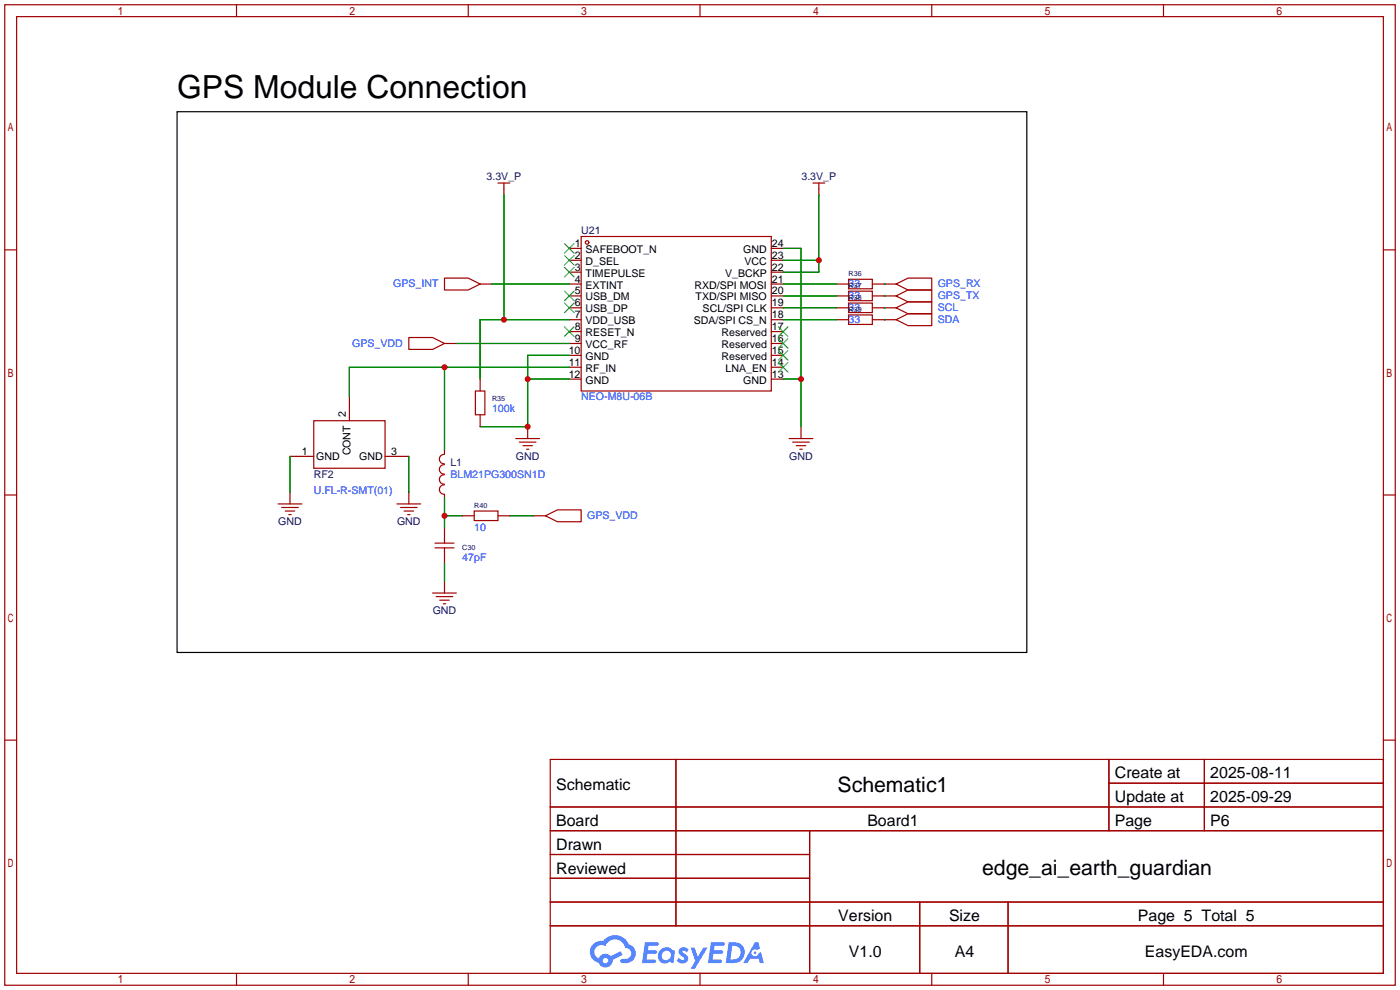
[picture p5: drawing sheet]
<svg xmlns="http://www.w3.org/2000/svg" width="299mm" height="212mm" viewBox="0 0 299 212" stroke-linecap="round" stroke-linejoin="round" font-family="sans-serif">
<g fill="none" stroke="#a10000" stroke-width=".25">
<path d="M1 1h297.2v209.6h-297.2zM3.6 3.6h292.1v204.4h-292.1zM50.5 1v2.6M100.1 1v2.6M149.6 1v2.6M199.1 1v2.6M248.7 1v2.6M1 53.4h2.6M295.7 53.4h2.5M1 105.8h2.6M295.7 105.8h2.5M1 158.2h2.6"/>
<path d="M295.7 158.2h2.5M117.6 162.3h178.1v45.7h-178.1zM117.6 172.5h178.1M117.6 177.5h178.1M144.5 162.3v35.6M173 177.5v30.5M237 162.3v15.2M237 167.4h58.7M257.4 162.3v15.2M117.6 182.6h55.4M117.6 192.8h178.1M117.6 187.7h55.4"/>
<path d="M117.6 197.9h178.1M196.6 192.8v15.2M215.4 192.8v15.2M50.5 208v2.6M100.1 208v2.6M149.6 208v2.6M199.1 208v2.6M248.7 208v2.6"/>
</g>
<g fill="#5487ff">
<path d="M145.3 202.7a1.3 1.3 0 0 1 1.9 .3l-.4 .6a.54 .54 0 0 0-.9-.2l.1 .2a1.34 1.34 0 0 1 .9 1.8 1.47 1.47 0 0 1-2.3-.1l.5-.6 .8 .5a.31 .31 0 0 0 .4-.3 .31 .31 0 0 0-.3-.4 1.12 1.12 0 0 1-.7-1.8z"/>
<path d="M147.6 202.5h.9l.6 2 1.2-2h.9l-2.7 4.6h-.9l1-1.7z"/>
<path d="M137.8 201.4h1.7a1.31 1.31 0 0 1 1.2 .2 .4 .4 0 0 1-.3 .5l-1.8 .1-.1 .9h1.6a.4 .4 0 0 1 .4 .4 .4 .4 0 0 1-.5 .4h-1.6l-.2 1.2h1.4a.46 .46 0 0 1 .5 0 .46 .46 0 0 1 .1 .5l-.4 .2h-2.6z"/>
<path d="M151.9 201.4h1.7a1.32 1.32 0 0 1 1.2 .2 .39 .39 0 0 1-.3 .5l-1.8 .1-.1 .9h1.6a.4 .4 0 0 1 .4 .4 .4 .4 0 0 1-.4 .4h-1.7l-.2 1.2h1.4a.46 .46 0 0 1 .5 0 .46 .46 0 0 1 .1 .5l-.4 .2h-2.6z"/>
<path d="M161.3 201.4h.8l.3 1.3-.6 .4a.75 .75 0 0 0-1.1 .3 .75 .75 0 0 0 .5 1 .75 .75 0 0 0 .9-.7l.5-.2 .6 2.3h-.8l-.3-.9h-1.8l-.5 .9h-1z"/>
<path d="M155.7 201.4l-.6 4.4h1.5a2.27 2.27 0 0 0 2.6-2.2 2.27 2.27 0 0 0-2.7-2.2zM156.5 202.1a1.5 1.5 0 0 1 1.8 1.6 1.5 1.5 0 0 1-1.9 1.4h-.3z"/>
<path d="M141.2 203a1.6 1.6 0 0 0-.3 2.3 1.6 1.6 0 0 0 2.3 .2l.7 .3 .3-2.4-.1-.3-.5-.1a1.58 1.58 0 0 0-2.4 0zM141.8 203.5a.98 .98 0 0 1 1.6 .4 .98 .98 0 0 1-1.1 1.3 .94 .94 0 0 1-.9-.7 .94 .94 0 0 1 .4-1z"/>
<path d="M126.8 201.8a2.37 2.37 0 0 0 1.1 4 1.54 1.54 0 0 0 1.8 1 1.54 1.54 0 0 0 1.2-1.6l2.2-1.1-.5-.8-2 1a1.57 1.57 0 0 0-2.7 .5 1.5 1.5 0 0 1-.7-2.1 1.5 1.5 0 0 1 2.2-.5 2.23 2.23 0 0 1 2.3-1.4 2.23 2.23 0 0 1 2 1.8 1.16 1.16 0 0 1 1.2 1.1 1.16 1.16 0 0 1-1.1 1.2h-.7a.47 .47 0 0 0-.5 .4 .47 .47 0 0 0 .4 .5 2.17 2.17 0 0 0 2.5-.9 2.17 2.17 0 0 0-.3-2.7l-.8-.4a3.2 3.2 0 0 0-5.5-.7l-1.1 .1zM128.8 205.3a.6 .6 0 0 1 1.2 0 .6 .6 0 0 1-1.2 0z"/>
<circle cx="161.4" cy="203.6" r=".28"/>
</g>
<g fill="none" stroke="#a10000" stroke-width=".25">
<path d="M106.4 39.1h2.6M107.7 39.1v2.6M173.7 39.1h2.6M175 39.1v2.6M95 59.4h5.1l2.5 1.3-2.5 1.3h-5.1zM121.7 53.1h2.5M121.7 55.6h2.5M121.7 58.2h2.5M124.2 50.5h40.6v33.1h-40.6zM164.8 53.1h2.6M164.8 55.6h2.6M164.8 58.2h2.6"/>
<path d="M181.4 59.7h5v2h-5zM87.4 72.1h5.1l2.5 1.3-2.5 1.3h-5.1zM95 73.4h2.5M102.6 60.7h2.6M121.7 60.7h2.5M121.7 63.2h2.5M121.7 65.8h2.5M121.7 68.3h2.5M121.7 70.9h2.5M121.7 73.4h2.5M121.7 75.9h2.5M121.7 78.5h2.5"/>
<path d="M164.8 60.7h2.6M164.8 63.2h2.6M164.8 65.8h2.6M164.8 68.3h2.6M164.8 70.9h2.6M164.8 73.4h2.6M164.8 75.9h2.6M164.8 78.5h2.6M178.8 60.7h2.6M178.8 63.2h2.6M178.8 65.8h2.6M178.8 68.3h2.6"/>
<path d="M181.4 62.2h5v2.1h-5zM181.4 64.8h5v2h-5zM181.4 67.3h5v2h-5zM186.4 60.7h5.1M186.4 63.2h5.1M186.4 65.8h5.1M186.4 68.3h5.1M191.5 65.8l2.6-1.3h5v2.6h-5zM191.5 68.3l2.6-1.2h5v2.5h-5zM191.5 60.7l2.6-1.3h5v2.6h-5zM191.5 63.2l2.6-1.2h5v2.5h-5zM62 97.5h5.1"/>
<path d="M67.1 89.9h15.2v10.2h-15.2zM74.7 84.8v5.1M82.3 97.5h5.1M95 99.3a1.01 1.01 0 0 0-1.1 1 1.01 1.01 0 0 0 1.1 1M95 97.1a1.01 1.01 0 0 0-1.1 1 1.01 1.01 0 0 0 1.1 1M95 96.3v.7M101.6 83.6h2v5h-2zM102.6 81v2.6M102.6 88.6v2.6M110.2 93.7h5.1M111 94.5h3.6M111.8 95.2h2"/>
<path d="M112.5 96h.5M112.8 91.2v2.5M121.7 81h2.5M164.8 81h2.6M168.7 93.7h5M169.4 94.5h3.6M170.2 95.2h2M170.9 96h.5M171.2 91.2v2.5M59.4 107.7h5.1M60.2 108.5h3.6M61 109.2h2"/>
<path d="M61.7 110h.5M62 105.2v2.5M84.8 107.7h5.1M85.6 108.5h3.6M86.4 109.2h2M87.1 110h.5M87.4 105.2v2.5M93 117.1h4M93 116.1h4M95 101.5a1.01 1.01 0 0 0-1.1 1 1.01 1.01 0 0 0 1.1 1M95 103.6a1.01 1.01 0 0 0-1.1 1 1.01 1.01 0 0 0 1.1 1M95 105.7v.7"/>
<path d="M95 112.8v3.3M95 117.1v3.3M98.8 110.2h2.5M101.3 109.2h5.1v2.1h-5.1zM106.4 110.2h2.6M114 110.2h2.6M116.6 110.2l2.5-1.2h5.1v2.5h-5.1zM92.5 126.7h5M93.2 127.5h3.6M94 128.3h2M94.7 129h.5M95 124.2v2.5"/>
<circle cx="125.5" cy="51.8" r=".38"/>
</g>
<g fill="none" stroke="#3c3" stroke-width=".25">
<path d="M120.6 52.1l2.1 2M120.6 54.6l2.1 2M120.6 57.2l2.1 2M122.7 52.1l-2.1 2M122.7 54.6l-2.1 2M122.7 57.2l-2.1 2M120.6 62.2l2.1 2.1M120.6 64.8l2.1 2M120.6 69.8l2.1 2.1M122.7 62.2l-2.1 2.1M122.7 64.8l-2.1 2M122.7 69.8l-2.1 2.1"/>
<path d="M166.4 77.5l2 2M166.4 74.9l2 2.1M166.4 72.4l2 2M166.4 69.8l2 2.1M168.4 77.5l-2 2M168.4 74.9l-2 2.1M168.4 72.4l-2 2M168.4 69.8l-2 2.1"/>
</g>
<g fill="none" stroke="#008700" stroke-width=".25">
<path d="M107.7 41.7v26.6M167.4 53.1h3.8v38.1M167.4 55.6h7.6M175 41.7v16.5h-7.6M95 78.5v17.8M97.5 73.4h24.2M105.2 60.7h16.5M121.7 75.9h-8.9v15.3h-10.2M121.7 78.5h-47v6.3M121.7 68.3h-19.1v12.7M167.4 68.3h11.4M167.4 60.7h11.4"/>
<path d="M167.4 63.2h11.4M167.4 65.8h11.4M189 60.7h.1M189 63.2h.1M189 65.8h.1M189 68.3h.1M62 97.5v7.7M87.4 97.5v7.7M112.8 81h8.9M167.4 81h3.8M95 106.4v6.4M95 110.2h3.8"/>
<path d="M109 110.2h5M95 120.4v3.8"/>
</g>
<path d="M37.8 23.9h181.7v115.5h-181.7z" fill="none" stroke="#000" stroke-width=".25"/>
<g fill="#c00">
<circle cx="171.2" cy="81" r=".63"/>
<circle cx="112.8" cy="81" r=".63"/>
<circle cx="112.8" cy="91.2" r=".63"/>
<circle cx="175" cy="55.6" r=".63"/>
<circle cx="95" cy="78.5" r=".63"/>
<circle cx="107.7" cy="68.3" r=".63"/>
<circle cx="95" cy="110.2" r=".63"/>
</g>
<text font-size="6.8" x="37.8" y="21">GPS Module Connection</text>
<g font-size="4.5">
<text x="179" y="169.2">Schematic1</text>
<text x="209.9" y="187">edge_ai_earth_guardian</text>
</g>
<g font-size="3.4">
<text x="238.3" y="166.4">Create at</text>
<text x="258.7" y="166.4">2025-08-11</text>
<text x="118.9" y="168.9">Schematic</text>
<text x="238.3" y="171.4">Update at</text>
<text x="258.7" y="171.4">2025-09-29</text>
<text x="118.9" y="176.5">Board</text>
<text x="185.4" y="176.5">Board1</text>
<text x="238.3" y="176.5">Page</text>
<text x="258.7" y="176.5">P6</text>
<text x="118.9" y="181.6">Drawn</text>
<text x="118.9" y="186.7">Reviewed</text>
<text x="179.2" y="196.8">Version</text>
<text x="202.8" y="196.8">Size</text>
<text x="243.2" y="196.8">Page 5 Total 5</text>
<text x="181.4" y="204.5">V1.0</text>
<text x="204.1" y="204.5">A4</text>
<text x="244.7" y="204.5">EasyEDA.com</text>
</g>
<g font-size="2.3" fill="#000080">
<text x="104" y="38.6">3.3V_P</text>
<text x="171.3" y="38.6">3.3V_P</text>
<text x="124.2" y="50">U21</text>
<text x="96.3" y="99.5">L1</text>
<text x="110.3" y="98.3">GND</text>
<text x="168.7" y="98.3">GND</text>
<text x="67.1" y="102.1">RF2</text>
<text x="59.5" y="112.2">GND</text>
<text x="84.9" y="112.2">GND</text>
<text x="92.5" y="131.3">GND</text>
</g>
<g font-size="2.3">
<text x="122.8" y="52.8">1</text>
<text x="165" y="52.8">24</text>
<text x="122.8" y="55.3">2</text>
<text x="122.8" y="57.9">3</text>
<text x="125.1" y="54">SAFEBOOT_N</text>
<text x="125.1" y="56.6">D_SEL</text>
<text x="125.1" y="59.1">TIMEPULSE</text>
<text x="155" y="59.1">V_BCKP</text>
<text x="158.9" y="54">GND</text>
<text x="159.1" y="56.6">VCC</text>
<text x="165" y="57.9">22</text>
<text x="165" y="55.3">23</text>
<text x="122.8" y="60.4">4</text>
<text x="122.8" y="62.9">5</text>
<text x="122.8" y="65.5">6</text>
<text x="125.1" y="61.7">EXTINT</text>
<text x="125.1" y="64.2">USB_DM</text>
<text x="148.4" y="61.7">RXD/SPI MOSI</text>
<text x="148.7" y="64.2">TXD/SPI MISO</text>
<text x="165" y="65.5">19</text>
<text x="165" y="62.9">20</text>
<text x="165" y="60.4">21</text>
<text x="122.8" y="68">7</text>
<text x="122.8" y="70.6">8</text>
<text x="125.1" y="66.7">USB_DP</text>
<text x="125.1" y="69.3">VDD_USB</text>
<text x="125.1" y="71.8">RESET_N</text>
<text x="148.3" y="69.3">SDA/SPI CS_N</text>
<text x="150.2" y="66.7">SCL/SPI CLK</text>
<text x="154.2" y="71.8">Reserved</text>
<text x="165" y="70.6">17</text>
<text x="165" y="68">18</text>
<text x="121.6" y="75.6">10</text>
<text x="122.8" y="73.1">9</text>
<text x="125.1" y="74.4">VCC_RF</text>
<text x="125.1" y="76.9">GND</text>
<text x="154.2" y="76.9">Reserved</text>
<text x="154.2" y="74.4">Reserved</text>
<text x="165" y="75.6">15</text>
<text x="165" y="73.1">16</text>
<text x="121.6" y="78.2">11</text>
<text x="121.6" y="80.7">12</text>
<text x="125.1" y="79.4">RF_IN</text>
<text x="125.1" y="82">GND</text>
<text x="155.1" y="79.4">LNA_EN</text>
<text x="158.9" y="82">GND</text>
<text x="165" y="80.7">13</text>
<text x="165" y="78.2">14</text>
<text x="73.9" y="89.1" transform="rotate(-90 73.9 89.1)">2</text>
<text x="64.5" y="97.2">1</text>
<text x="67.6" y="98.2">GND</text>
<text x="74.9" y="97.3" transform="rotate(-90 74.9 97.3)">CONT</text>
<text x="76.8" y="98.2">GND</text>
<text x="83.6" y="97.2">3</text>
</g>
<g font-size="2.3" fill="#00f">
<text x="84" y="61.4">GPS_INT</text>
<text x="181.4" y="61.4">33</text>
<text x="181.4" y="64">33</text>
<text x="200.4" y="61.4">GPS_RX</text>
<text x="200.4" y="64">GPS_TX</text>
<text x="181.4" y="66.5">33</text>
<text x="181.4" y="69.1">33</text>
<text x="200.4" y="66.5">SCL</text>
<text x="200.4" y="69.1">SDA</text>
<text x="75.3" y="74.1">GPS_VDD</text>
<text x="105.2" y="88.1">100k</text>
<text x="124.2" y="85.6">NEO-M8U-06B</text>
<text x="67.1" y="105.6">U.FL-R-SMT(01)</text>
<text x="96.3" y="102.1">BLM21PG300SN1D</text>
<text x="101.3" y="113.5">10</text>
<text x="125.5" y="111">GPS_VDD</text>
<text x="98.8" y="119.9">47pF</text>
</g>
<g font-size="1.5" fill="#000080">
<text x="181.4" y="59.1">R36</text>
<text x="181.4" y="61.6">R37</text>
<text x="181.4" y="64.1">R38</text>
<text x="181.4" y="66.7">R39</text>
<text x="105.2" y="85.7">R35</text>
<text x="101.3" y="108.6">R40</text>
<text x="98.8" y="117.5">C30</text>
</g>
</svg>
